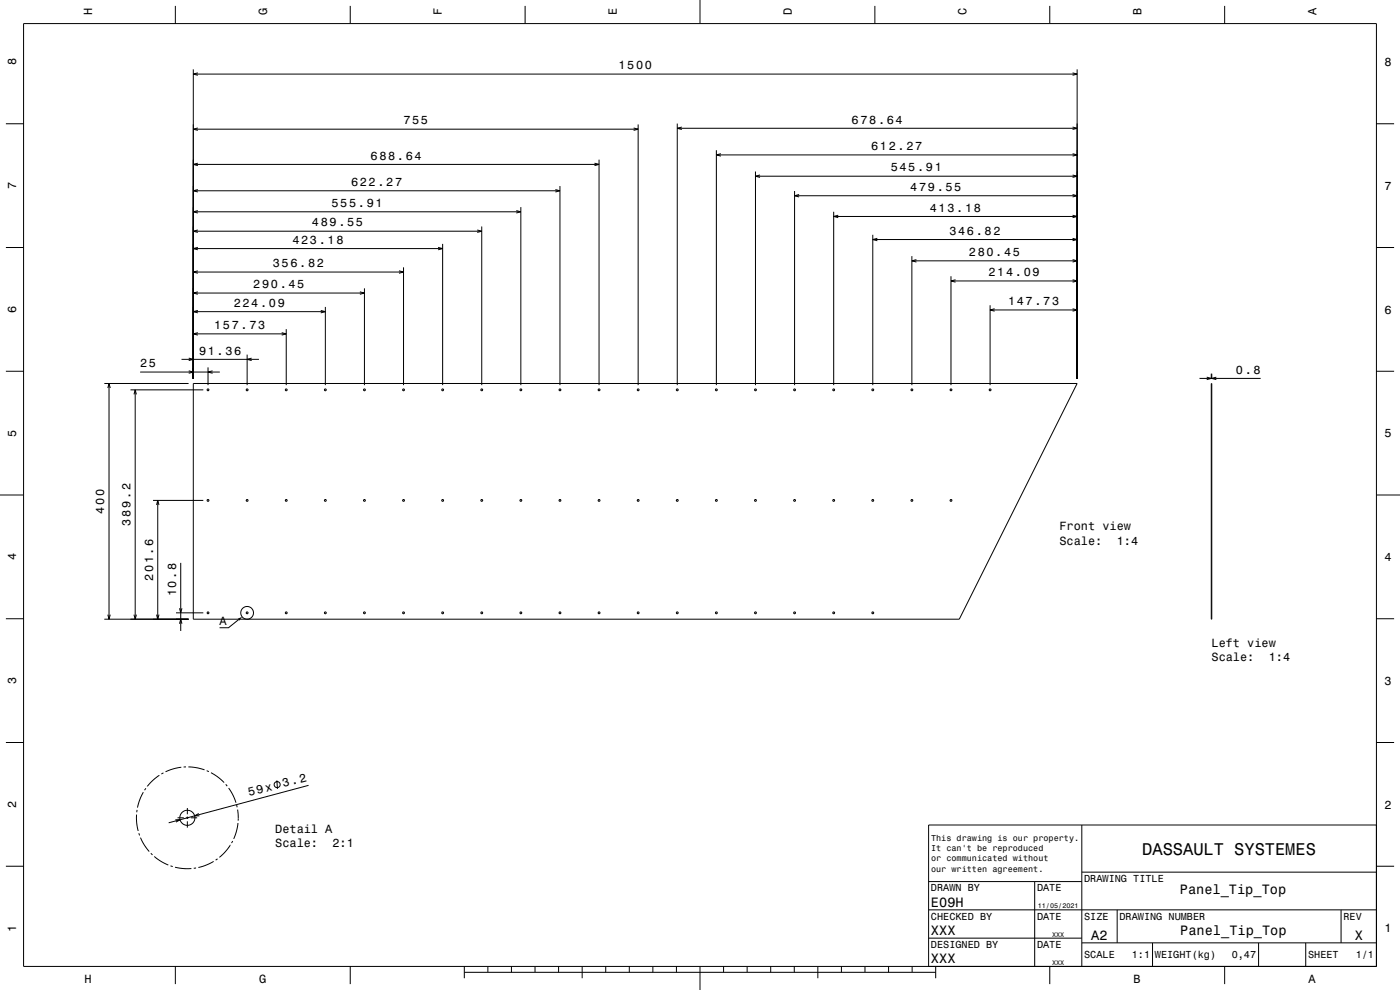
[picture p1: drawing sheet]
<svg xmlns="http://www.w3.org/2000/svg" width="594mm" height="420mm" viewBox="0 0 594 420" stroke-linecap="round" stroke-linejoin="round" font-family="sans-serif">
<g fill="none" stroke="#000" stroke-width=".42">
<path d="M10 10h574v400h-574zM74.4 2.5v7.5M148.6 2.5v7.5M222.8 2.5v7.5M297 0v10M371.2 2.5v7.5M445.4 2.5v7.5M519.6 2.5v7.5M82 29.4v131.3M82 31.4h375M83.9 30.9l-1.9 .5 1.9 .5M455.1 30.9l1.9 .5-1.9 .5"/>
<path d="M457 29.4v131.3M2.5 52.5h7.5M82 54.8h188.8M83.9 54.3l-1.9 .5 1.9 .5M268.8 54.3l2 .5-2 .5M270.8 52.8v110.6M287.4 52.4v111M287.4 54.4h169.6M289.3 53.9l-1.9 .5 1.9 .5M455.1 53.9l1.9 .5-1.9 .5M584 52.5h7.5M82 69.7h172.2"/>
<path d="M83.9 69.2l-1.9 .5 1.9 .6M237.6 78.9v84.5M252.2 69.2l2 .5-2 .6M254.2 67.7v95.7M303.9 63.7v99.7M303.9 65.7h153.1M305.9 65.2l-2 .5 2 .5M320.5 72.8v90.6M320.5 74.8h136.5M322.5 74.2l-2 .6 2 .5M455.1 74.2l1.9 .6-1.9 .5M455.1 65.2l1.9 .5-1.9 .5"/>
<path d="M82 98.1h122.4M82 89.9h139M82 80.9h155.6M83.9 97.6l-1.9 .5 1.9 .5M83.9 89.3l-1.9 .6 1.9 .5M83.9 80.4l-1.9 .5 1.9 .6M202.5 97.6l1.9 .5-1.9 .5M204.4 96.1v67.3M219.1 89.3l1.9 .6-1.9 .5M221 87.9v75.5M235.6 80.4l2 .5-2 .6M337.1 81v82.4"/>
<path d="M337.1 83h119.9M339.1 82.5l-2 .5 2 .6M353.7 89.8v73.6M353.7 91.8h103.3M355.6 91.3l-1.9 .5 1.9 .5M370.3 99.6v63.8M455.1 91.3l1.9 .5-1.9 .5M455.1 82.5l1.9 .5-1.9 .6M2.5 105h7.5M82 115.4h89.2M82 105.5h105.8M83.9 114.9l-1.9 .5 1.9 .5"/>
<path d="M83.9 104.9l-1.9 .6 1.9 .5M169.3 114.9l1.9 .5-1.9 .5M171.2 113.4v50M185.9 104.9l1.9 .6-1.9 .5M187.8 103.5v59.9M370.3 101.6h86.7M372.2 101.1l-1.9 .5 1.9 .5M386.9 108.7v54.7M386.9 110.7h70.1M388.8 110.1l-1.9 .6 1.9 .5M403.5 117.2v46.2M403.5 119.2h53.5"/>
<path d="M405.4 118.7l-1.9 .5 1.9 .5M455.1 118.7l1.9 .5-1.9 .5M455.1 110.1l1.9 .6-1.9 .5M455.1 101.1l1.9 .5-1.9 .5M584 105h7.5M82 132.2h56M82 124.3h72.6M83.9 131.7l-1.9 .5 1.9 .5M83.9 123.8l-1.9 .5 1.9 .5M121.4 139.6v23.8M136.1 131.7l1.9 .5-1.9 .5M138 130.2v33.2"/>
<path d="M152.7 123.8l1.9 .5-1.9 .5M154.6 122.3v41.1M420.1 129.5v33.9M420.1 131.5h36.9M422 131l-1.9 .5 1.9 .5M455.1 131l1.9 .5-1.9 .5M2.5 157.5h7.5M59.5 157.8h33.8M77 152.5h32.9M80.1 157.3l1.9 .5-1.9 .6M80.1 151.9l1.9 .6-1.9 .5M82 141.6h39.4"/>
<path d="M83.9 141.1l-1.9 .5 1.9 .6M88.3 155.8v7.6M90.2 157.3l-1.9 .5 1.9 .6M104.9 150.5v12.9M106.8 151.9l-1.9 .6 1.9 .5M119.5 141.1l1.9 .5-1.9 .6M513.9 158.5v2.2M514.1 158.5v2.2M584 157.5h7.5M44.3 162.7h35.7M45.7 164.6l.6-1.9 .5 1.9M46.3 162.7v100"/>
<path d="M55.4 165.4h30.9M56.8 167.3l.6-1.9 .5 1.9M57.4 165.4v97.3M82 162.7h375l-50 100h-325zM508.9 160.5h26M512 160l1.9 .5-1.9 .6M513.9 162.7l.2 100zM516.1 160l-2 .5 2 .6M0 210h10M64.9 212.3h21.4M66.4 214.2l.5-1.9 .6 1.9M66.9 212.3v50.4"/>
<path d="M584 210h10M76.7 238.8v28.9M74.7 260h11.6M76.2 258.1l.5 1.9 .5-1.9M2.5 262.5h7.5M44.3 262.7h35.7M45.7 260.8l.6 1.9 .5-1.9M56.8 260.8l.6 1.9 .5-1.9M66.4 260.8l.5 1.9 .6-1.9M76.2 264.6l.5-1.9 .5 1.9M101.2 262.9l-4.3 3.4h-3.7M584 262.5h7.5"/>
<path d="M2.5 315h7.5M584 315h7.5M60.8 336.1l-1.5 3.2-1 3.3M61.9 334.4l-.6 .9M67.6 328.9l-2.6 2-2.5 2.7M69.3 327.9l-.8 .5M76.9 325.5l-3.4 .7-3.3 1.2M78.9 325.4h-1M79.9 325.4l3.3 .3 3.6 .9M87.7 327l.9 .4M89.5 327.8l3 1.9 2.6 2.3M95.8 332.7l.6 .8"/>
<path d="M97 334.3l1.8 3 1.3 3.2M117.5 331.1l.2 3.5M130.9 333.2l-59.3 15.9M57.9 345.6l.1 3.5 .6 3.4M58.2 343.6l-.2 1M58.9 353.5l.3 .9M59.6 355.4l1.6 3.1 2.1 2.8M74.4 347.8h2l-1.7 1M75.3 346.9h2.7M79 346.9h1M79.5 342.8v2.6M79.5 346.4v1"/>
<path d="M79.5 348.4v2.7M81 346.9h2.7M84.3 345.1l-1.7 1h2M97.7 358.5l-2.2 3-2.4 2.2M98.7 356.8l-.5 .9M100.4 341.5l.2 1M100.8 343.5l.3 3.6M101 349.2l-.7 3.4-1.1 3.3M101.1 347.2v1M459 350v60M584 350h-190v60M2.5 367.5h7.5"/>
<path d="M64 362l.7 .7M65.5 363.4l2.8 2 3.1 1.6M72.3 367.3l1 .3M74.3 367.9l3.7 .6h3.2M83.2 368.2l-1 .2M90.6 365.4l-2.9 1.5-3.5 1.1M92.3 364.3l-.8 .6M394 374h65M439 374v36M459 370h125M584 367.5h7.5M394 398h65"/>
<path d="M394 386h190M474 386v14M569 386v14M74.4 410v7.5M148.6 410v7.5M197 412.5h200M197 410v5M207 410v2.5M217 410v2.5M227 410v2.5M237 410v2.5M247 410v5"/>
<path d="M257 410v2.5M267 410v2.5M277 410v2.5M287 410v2.5M297 410v10M307 410v2.5M317 410v2.5M327 410v2.5M337 410v2.5M347 410v5M357 410v2.5M367 410v2.5"/>
<path d="M377 410v2.5M387 410v2.5M397 410v5M445.4 410v7.5M459 400h125M489 400v10M519.6 410v7.5M534 400v10M554 400v10"/>
<circle cx="88.3" cy="165.4" r=".4"/>
<circle cx="104.9" cy="165.4" r=".4"/>
<circle cx="121.4" cy="165.4" r=".4"/>
<circle cx="138" cy="165.4" r=".4"/>
<circle cx="154.6" cy="165.4" r=".4"/>
<circle cx="171.2" cy="165.4" r=".4"/>
<circle cx="187.8" cy="165.4" r=".4"/>
<circle cx="204.4" cy="165.4" r=".4"/>
<circle cx="221" cy="165.4" r=".4"/>
<circle cx="237.6" cy="165.4" r=".4"/>
<circle cx="254.2" cy="165.4" r=".4"/>
<circle cx="270.8" cy="165.4" r=".4"/>
<circle cx="287.4" cy="165.4" r=".4"/>
<circle cx="303.9" cy="165.4" r=".4"/>
<circle cx="320.5" cy="165.4" r=".4"/>
<circle cx="337.1" cy="165.4" r=".4"/>
<circle cx="353.7" cy="165.4" r=".4"/>
<circle cx="370.3" cy="165.4" r=".4"/>
<circle cx="386.9" cy="165.4" r=".4"/>
<circle cx="403.5" cy="165.4" r=".4"/>
<circle cx="420.1" cy="165.4" r=".4"/>
<circle cx="88.3" cy="212.3" r=".4"/>
<circle cx="104.9" cy="212.3" r=".4"/>
<circle cx="121.4" cy="212.3" r=".4"/>
<circle cx="138" cy="212.3" r=".4"/>
<circle cx="154.6" cy="212.3" r=".4"/>
<circle cx="171.2" cy="212.3" r=".4"/>
<circle cx="187.8" cy="212.3" r=".4"/>
<circle cx="204.4" cy="212.3" r=".4"/>
<circle cx="221" cy="212.3" r=".4"/>
<circle cx="237.6" cy="212.3" r=".4"/>
<circle cx="254.2" cy="212.3" r=".4"/>
<circle cx="270.8" cy="212.3" r=".4"/>
<circle cx="287.4" cy="212.3" r=".4"/>
<circle cx="303.9" cy="212.3" r=".4"/>
<circle cx="320.5" cy="212.3" r=".4"/>
<circle cx="337.1" cy="212.3" r=".4"/>
<circle cx="353.7" cy="212.3" r=".4"/>
<circle cx="370.3" cy="212.3" r=".4"/>
<circle cx="386.9" cy="212.3" r=".4"/>
<circle cx="403.5" cy="212.3" r=".4"/>
<circle cx="88.3" cy="260" r=".4"/>
<circle cx="104.9" cy="260" r="2.7"/>
<circle cx="104.9" cy="260" r=".4"/>
<circle cx="121.4" cy="260" r=".4"/>
<circle cx="138" cy="260" r=".4"/>
<circle cx="154.6" cy="260" r=".4"/>
<circle cx="171.2" cy="260" r=".4"/>
<circle cx="187.8" cy="260" r=".4"/>
<circle cx="204.4" cy="260" r=".4"/>
<circle cx="221" cy="260" r=".4"/>
<circle cx="237.6" cy="260" r=".4"/>
<circle cx="254.2" cy="260" r=".4"/>
<circle cx="270.8" cy="260" r=".4"/>
<circle cx="287.4" cy="260" r=".4"/>
<circle cx="303.9" cy="260" r=".4"/>
<circle cx="320.5" cy="260" r=".4"/>
<circle cx="337.1" cy="260" r=".4"/>
<circle cx="353.7" cy="260" r=".4"/>
<circle cx="370.3" cy="260" r=".4"/>
<circle cx="117.6" cy="332.9" r="1.28"/>
<circle cx="79.5" cy="346.9" r="3.2"/>
</g>
<path d="M100.9 262.5l1.8-.8-1.1 1.6z" fill-rule="evenodd" fill="#000"/>
<text font-size="7.2" x="484.6" y="362.6">DASSAULT SYSTEMES</text>
<g font-size="5.8">
<text x="500.6" y="379.1">Panel_Tip_Top</text>
<text x="395" y="384.6">E09H</text>
<text x="395" y="396.6">XXX</text>
<text x="463" y="398.6">A2</text>
<text x="500.8" y="396.7">Panel_Tip_Top</text>
<text x="574.8" y="398.6">X</text>
<text x="395" y="408.6">XXX</text>
</g>
<g font-size="5.1">
<text x="120.3" y="334" transform="rotate(-15 120.3 334)">3.2</text>
<text x="105.7" y="337.9" transform="rotate(-15 105.7 337.9)">59x</text>
</g>
<g font-size="5">
<text x="39.1" y="6.5" transform="rotate(-90 39.1 6.5)">H</text>
<text x="113.3" y="6.5" transform="rotate(-90 113.3 6.5)">G</text>
<text x="187.5" y="6.5" transform="rotate(-90 187.5 6.5)">F</text>
<text x="261.7" y="6.5" transform="rotate(-90 261.7 6.5)">E</text>
<text x="335.9" y="6.5" transform="rotate(-90 335.9 6.5)">D</text>
<text x="410.1" y="6.5" transform="rotate(-90 410.1 6.5)">C</text>
<text x="484.3" y="6.5" transform="rotate(-90 484.3 6.5)">B</text>
<text x="558.5" y="6.5" transform="rotate(-90 558.5 6.5)">A</text>
<text x="6.8" y="27.8" transform="rotate(-90 6.8 27.8)">8</text>
<text x="262.4" y="29.4">1500</text>
<text x="587.5" y="28.1">8</text>
<text x="171.1" y="52.8">755</text>
<text x="361.3" y="52.4">678.64</text>
<text x="369.6" y="63.7">612.27</text>
<text x="157.2" y="67.7">688.64</text>
<text x="377.9" y="72.8">545.91</text>
<text x="6.8" y="80.3" transform="rotate(-90 6.8 80.3)">7</text>
<text x="148.9" y="78.9">622.27</text>
<text x="386.2" y="81">479.55</text>
<text x="587.5" y="80.6">7</text>
<text x="140.6" y="87.9">555.91</text>
<text x="394.5" y="89.8">413.18</text>
<text x="132.3" y="96.1">489.55</text>
<text x="402.8" y="99.6">346.82</text>
<text x="124.1" y="103.5">423.18</text>
<text x="115.8" y="113.4">356.82</text>
<text x="411.1" y="108.7">280.45</text>
<text x="419.4" y="117.2">214.09</text>
<text x="107.5" y="122.3">290.45</text>
<text x="99.2" y="130.2">224.09</text>
<text x="427.7" y="129.5">147.73</text>
<text x="6.8" y="132.8" transform="rotate(-90 6.8 132.8)">6</text>
<text x="587.5" y="133.1">6</text>
<text x="90.9" y="139.6">157.73</text>
<text x="59.5" y="155.8">25</text>
<text x="84.4" y="150.5">91.36</text>
<text x="524.4" y="158.5">0.8</text>
<text x="6.8" y="185.3" transform="rotate(-90 6.8 185.3)">5</text>
<text x="587.5" y="185.6">5</text>
<text x="44.3" y="217.9" transform="rotate(-90 44.3 217.9)">400</text>
<text x="55.4" y="223" transform="rotate(-90 55.4 223)">389.2</text>
<text x="449.5" y="225.1">Front view</text>
<text x="449.5" y="231.1">Scale:</text>
<text x="473.8" y="231.1">1:4</text>
<text x="6.8" y="237.8" transform="rotate(-90 6.8 237.8)">4</text>
<text x="587.5" y="238.1">4</text>
<text x="64.9" y="246.5" transform="rotate(-90 64.9 246.5)">201.6</text>
<text x="74.7" y="253" transform="rotate(-90 74.7 253)">10.8</text>
<text x="93.2" y="265.1">A</text>
<text x="514" y="274.5">Left view</text>
<text x="514" y="280.6">Scale:</text>
<text x="538.3" y="280.6">1:4</text>
<text x="6.8" y="290.3" transform="rotate(-90 6.8 290.3)">3</text>
<text x="587.5" y="290.6">3</text>
<text x="6.8" y="342.8" transform="rotate(-90 6.8 342.8)">2</text>
<text x="587.5" y="343.1">2</text>
<text x="116.8" y="353.4">Detail A</text>
<text x="116.8" y="359.5">Scale:</text>
<text x="141.1" y="359.5">2:1</text>
<text x="6.8" y="395.3" transform="rotate(-90 6.8 395.3)">1</text>
<text x="587.5" y="395.6">1</text>
<text x="35.8" y="416.8">H</text>
<text x="110" y="416.8">G</text>
<text x="481" y="416.8">B</text>
<text x="555.2" y="416.8">A</text>
</g>
<g font-size="4.3">
<text x="460" y="374.2">DRAWING TITLE</text>
<text x="395" y="378.2">DRAWN BY</text>
<text x="440" y="378.2">DATE</text>
<text x="395" y="390.2">CHECKED BY</text>
<text x="440" y="390.2">DATE</text>
<text x="460" y="390.2">SIZE</text>
<text x="475" y="390.2">DRAWING NUMBER</text>
<text x="570" y="390.2">REV</text>
<text x="395" y="402.2">DESIGNED BY</text>
<text x="440" y="402.2">DATE</text>
<text x="460" y="406.6">SCALE</text>
<text x="480.2" y="406.6">1:1</text>
<text x="490" y="406.6">WEIGHT(kg)</text>
<text x="522.6" y="406.6">0,47</text>
<text x="555" y="406.6">SHEET</text>
<text x="575.2" y="406.6">1/1</text>
</g>
<g font-size="3.6">
<text x="395.1" y="356.8">This drawing is our property.</text>
<text x="395.1" y="361.2">It can't be reproduced</text>
<text x="395.1" y="365.5">or communicated without</text>
<text x="395.1" y="369.8">our written agreement.</text>
</g>
<g font-size="2.9">
<text x="440.3" y="385.3">11/05/2021</text>
<text x="446.4" y="397.3">XXX</text>
<text x="446.4" y="409.3">XXX</text>
</g>
</svg>
